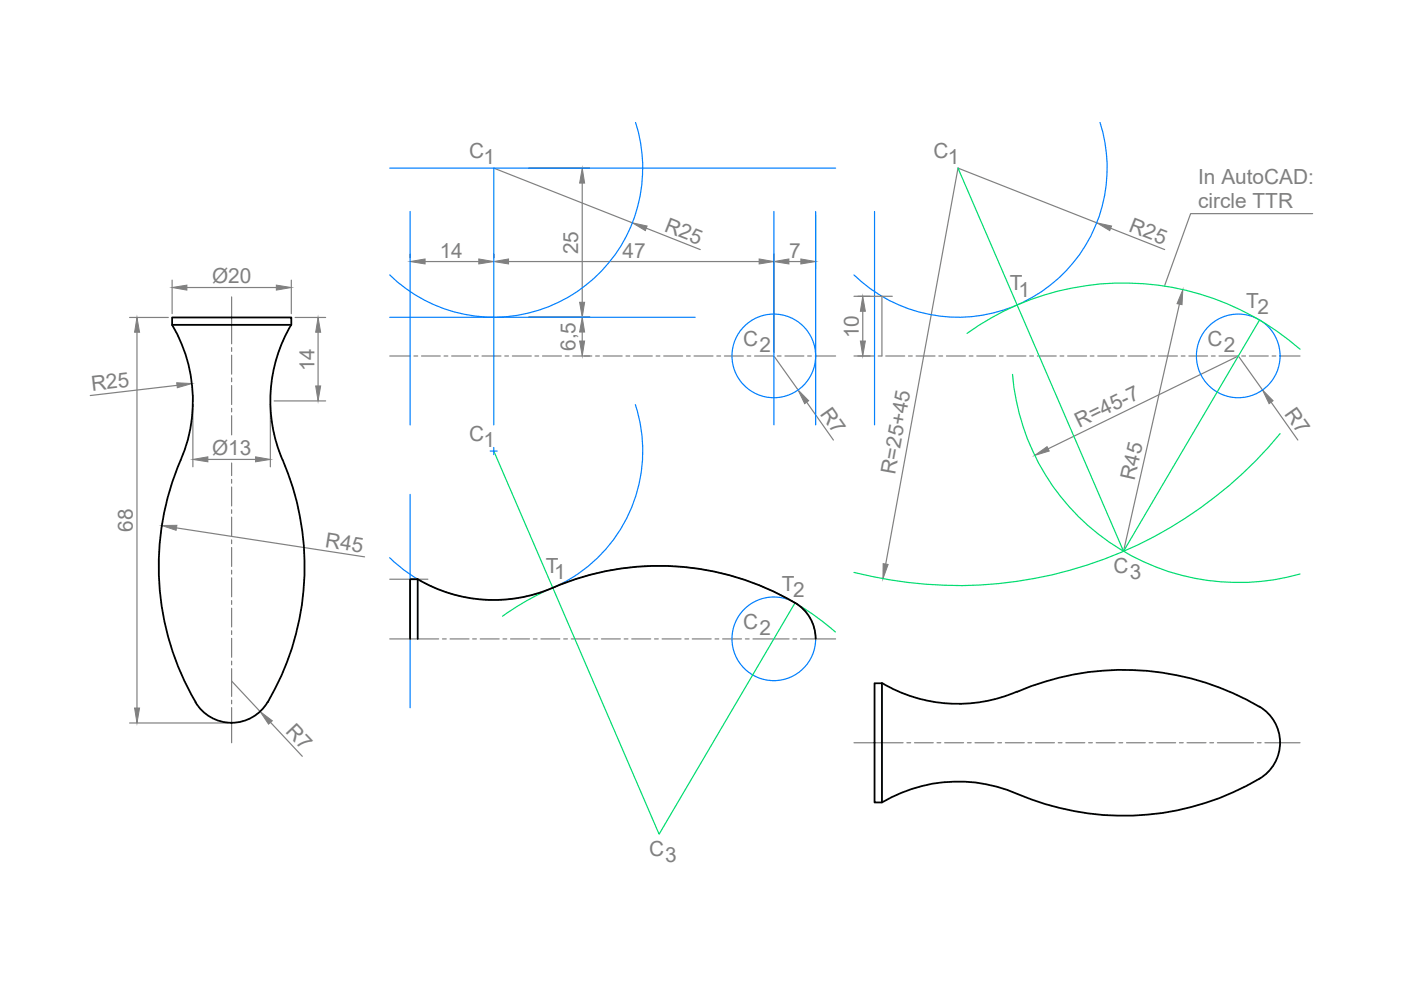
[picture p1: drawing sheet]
<svg xmlns="http://www.w3.org/2000/svg" width="297mm" height="210mm" viewBox="0 0 297 210" stroke-linecap="round" stroke-linejoin="round" font-family="sans-serif">
<!-- layer: dim -->
<g fill="none" stroke="#808080" stroke-width=".25">
<path d="M104.7 35.6l29.4 11.6M112.1 35.6h12.9M123.4 38.8v25.3M36.5 59.4v7.1M61.8 59.4v7.1M87 53.8v.9M90.1 55.5h11.4M104.7 53.8v.9M107.8 55.5h53.2M137 48.4l11.5 4.5M164.1 53.8v20.9M167.3 55.5h2.5"/>
<path d="M172.9 45.6v11.4M232.5 47.2l-29.4-11.6-15.3 84M235.5 48.4l11.4 4.5M278.3 45.3h-25.9l-5.5 15.4M27.5 67.3h8.2M29 70.4v79.7M39.6 61h19M62.6 67.3h6.4M67.4 70.4v11.4M112.1 67.3h12.9M123.4 70.4v1.9M123.8 75.5h1.2"/>
<path d="M164.1 75.5l5.1 7.2M181.9 75.5h2.6M181.9 62.8h2.6M182.9 66v6.3M250.1 64.5l-11.9 52.4M37.5 81.7l-18.4 2.2M40.9 85.8v13.2M44.1 97.4h10.1M57.3 85.8v13.2M58.1 85h10.9M171 85.3l5.7 8M267.7 82.7l-5.1-7.2-40.4 19.7"/>
<path d="M269.5 85.3l5.7 8M37.4 111.9l39.9 6.2M27.5 153.3h20.8M49.1 144.4l6.1 6.5M57.4 153.2l6.7 7.2"/>
</g>
<g fill="#808080" stroke="#808080" stroke-width=".21">
<path d="M134.1 47.2l3.1 .7-.4 1z"/>
<path d="M169.2 82.7l2.3 2.3-.9 .6z"/>
<path d="M267.7 82.7l2.2 2.3-.8 .6z"/>
<path d="M87 55.5l3.1-.6v1.1z"/>
<path d="M101.5 54.9l3.2 .6-3.2 .5z"/>
<path d="M104.7 55.5l3.1-.6v1.1z"/>
<path d="M161 54.9l3.1 .6-3.1 .5z"/>
<path d="M164.1 55.5l3.2-.6v1.1z"/>
<path d="M169.8 54.9l3.1 .6-3.1 .5z"/>
<path d="M122.9 72.3h1.1l-.6 3.2z"/>
<path d="M123.4 67.3l.6 3.1h-1.1z"/>
<path d="M122.9 64.1h1.1l-.6 3.2z"/>
<path d="M123.4 35.6l.6 3.2h-1.1z"/>
<path d="M232.5 47.2l3.2 .7-.4 1z"/>
<path d="M187.2 119.5l1.1 .2-1.1 3z"/>
<path d="M219.4 96.6l2.6-1.9 .5 .9z"/>
<path d="M250.8 61.4l-.2 3.2-1-.2z"/>
<path d="M182.4 72.3h1.1l-.6 3.2z"/>
<path d="M182.9 62.8l.6 3.2h-1.1z"/>
<path d="M36.5 61l3.1-.5v1z"/>
<path d="M58.6 60.5l3.2 .5-3.2 .5z"/>
<path d="M40.9 97.4l3.2-.5v1z"/>
<path d="M54.2 96.9l3.1 .5-3.1 .5z"/>
<path d="M66.9 81.8h1.1l-.6 3.2z"/>
<path d="M67.4 67.3l.6 3.1h-1.1z"/>
<path d="M28.5 150.1h1.1l-.6 3.2z"/>
<path d="M29 67.3l.6 3.1h-1.1z"/>
<path d="M55.2 150.9l2.5 1.9-.8 .7z"/>
<path d="M34.3 111.4h3.2l-.2 1z"/>
<path d="M37.5 81.2l3.2 .1-3.1 .9z"/>
</g>
<!-- layer: axis -->
<g fill="none" stroke="#808080" stroke-width=".25">
<path d="M49.1 62.9v10M49.1 73.7v.8M49.1 75.3v4M82.6 75.5h4.4M87.8 75.5h.8M89.4 75.5h3.9M94.1 75.5h.9M95.8 75.5h4M100.6 75.5h.8M102.2 75.5h4M107 75.5h.8M108.6 75.5h4"/>
<path d="M113.4 75.5h.8M115 75.5h4M119.8 75.5h.9M121.5 75.5h4M126.3 75.5h.8M127.9 75.5h4M132.7 75.5h.8M134.3 75.5h4M139.1 75.5h.8M140.7 75.5h4M145.5 75.5h.8M147.2 75.5h4"/>
<path d="M152 75.5h.8M153.6 75.5h4M158.4 75.5h.8M160 75.5h4M164.8 75.5h.8M166.4 75.5h4M171.2 75.5h.8M172.8 75.5h4.4M181.1 75.5h4.3M186.2 75.5h.8M187.8 75.5h4M192.6 75.5h.8"/>
<path d="M194.2 75.5h4M199.1 75.5h.8M200.7 75.5h4M205.5 75.5h.8M207.1 75.5h4M211.9 75.5h.8M213.5 75.5h4M218.3 75.5h.8M219.9 75.5h4M224.7 75.5h.9M226.4 75.5h4M231.1 75.5h.8"/>
<path d="M232.7 75.5h4.1M237.6 75.5h.8M239.2 75.5h4M244 75.5h.8M245.6 75.5h4M250.4 75.5h.8M252.1 75.5h3.9M256.8 75.5h.8M258.4 75.5h4.1M263.3 75.5h.8M264.9 75.5h4M269.7 75.5h.8"/>
<path d="M271.3 75.5h4.3M49.1 80.1v.8M49.1 81.7v4.1M49.1 86.6v.7M49.1 88.1v4.1M49.1 98.2v2.6M49.1 101.6v.8M49.1 103.3v4M49.1 108.1v.7M49.1 109.6v4.1M49.1 114.5v.8M49.1 116.1v4"/>
<path d="M49.1 120.9v.8M49.1 122.5v4M49.1 127.3v.8M49.1 128.9v4M49.1 133.7v.8M49.1 135.3v4.1M82.6 135.5h10.4M93.8 135.5h.8M95.4 135.5h4M100.2 135.5h.8M101.8 135.5h4M106.6 135.5h.8"/>
<path d="M108.2 135.5h4.1M113.1 135.5h.8M114.7 135.5h4M119.5 135.5h.8M121.1 135.5h4M125.9 135.5h.8M127.5 135.5h4M132.3 135.5h.8M133.9 135.5h4.1M138.8 135.5h.8M140.4 135.5h4M145.2 135.5h.8"/>
<path d="M146.8 135.5h4M151.6 135.5h.8M153.2 135.5h4M158 135.5h.8M159.6 135.5h7.7M168.1 135.5h.8M169.7 135.5h7.5M49.1 141.8v5.9M49.1 150v7.5M49.1 140.2v.8M49.1 148.5v.7M181.1 157.5h10.4"/>
<path d="M192.3 157.5h.8M193.9 157.5h4M198.7 157.5h.8M200.3 157.5h4M205.1 157.5h.8M206.7 157.5h4M211.5 157.5h.8M213.1 157.5h4.1M217.9 157.5h.8M219.5 157.5h4.1M224.4 157.5h.8M226 157.5h4"/>
<path d="M230.8 157.5h.8M232.4 157.5h4M237.2 157.5h.8M238.8 157.5h4M243.6 157.5h.8M245.2 157.5h4.1M250.1 157.5h.8M251.7 157.5h4M256.5 157.5h.8M258.1 157.5h7.7M266.6 157.5h.8M268.2 157.5h7.4"/>
</g>
<!-- layer: edit1 -->
<g fill="none" stroke="#007fff" stroke-width=".25">
<path d="M82.6 35.6h94.6M104.7 35.6v54.5M134.7 26a31.6 31.6 0 0 1-13.4 36.5 31.6 31.6 0 0 1-38.7-4.2M233.2 26a31.6 31.6 0 0 1-13.4 36.5 31.6 31.6 0 0 1-38.7-4.2M87 44.8v45.3M164.1 44.8v45.3M172.9 44.8v45.3M185.4 44.8v45.3M82.6 67.3h64.8M103.9 95.6h1.5M104.7 94.9v1.5M134.7 85.8a31.6 31.6 0 0 1-13.3 36.6 31.6 31.6 0 0 1-38.8-4.2"/>
<path d="M87 104.8v45.3"/>
<circle cx="164.1" cy="75.5" r="8.9"/>
<circle cx="262.5" cy="75.5" r="8.9"/>
<circle cx="164.1" cy="135.4" r="8.9"/>
</g>
<!-- layer: edit2 -->
<path d="M203.1 35.6l35.1 81.3 28.8-49M205 70.7a56.9 56.9 0 0 1 70.6 3.3M214.7 79.4a48.1 48.1 0 0 0 60.9 42.3M104.7 95.6l35 81.3 28.9-49.1M271.4 91.9a88.5 88.5 0 0 1-90.3 29.5M106.5 130.7a56.9 56.9 0 0 1 70.6 3.3" fill="none" stroke="#00dd6e" stroke-width=".25"/>
<!-- layer: 0 -->
<path d="M181.1 62.8h8.1M187 62.8v12.7M82.6 122.8h8.1M88.6 122.8v12.7" fill="none" stroke="#808080" stroke-width=".25"/>
<!-- layer: result -->
<path d="M36.5 67.3h25.3v1.6h-25.3zM36.5 68.9a31.8 31.8 0 0 1 1.8 28.6 56.9 56.9 0 0 0 3.2 51.4M61.7 68.9a31.6 31.6 0 0 0-1.8 28.6M59.9 97.5a57 57 0 0 1-3.1 51.4M87 135.5v-12.7h1.6v12.7M88.5 122.8a31.6 31.6 0 0 0 28.7 1.8 56.8 56.8 0 0 1 52.1 3.7 8.9 8.9 0 0 1 3.6 7.1M41.4 148.9a8.9 8.9 0 0 0 15.3 0M185.4 144.9h1.6v25.2h-1.6zM187 144.8a31.6 31.6 0 0 0 28.6 1.8M215.6 146.7a57.1 57.1 0 0 1 51.4 3.2M267 149.8a8.9 8.9 0 0 1 0 15.3 57.3 57.3 0 0 1-53.5 2.4 31.6 31.6 0 0 0-26.5 2.6" fill="none" stroke="#000" stroke-width=".38"/>
<g font-size="4.4" fill="#808080">
<text x="99.4" y="33.5">C</text>
<text x="102.5" y="34.8">1</text>
<text x="197.9" y="33.5">C</text>
<text x="201" y="34.8">1</text>
<text x="254" y="39">In AutoCAD:</text>
<text x="254" y="44.1">circle TTR</text>
<text x="122.6" y="53.9" transform="rotate(-90 122.6 53.9)">25</text>
<text x="140.7" y="48.9" transform="rotate(21 140.7 48.9)">R25</text>
<text x="239.1" y="48.9" transform="rotate(21 239.1 48.9)">R25</text>
<text x="93.2" y="54.7">14</text>
<text x="132" y="54.7">47</text>
<text x="167.3" y="54.7">7</text>
<text x="45" y="60.1">Ø20</text>
<text x="214.1" y="61.6">T</text>
<text x="215.9" y="62.9">1</text>
<text x="264.2" y="65.3">T</text>
<text x="182.1" y="71.8" transform="rotate(-90 182.1 71.8)">10</text>
<text x="266.6" y="66.6">2</text>
<text x="122" y="74.4" transform="rotate(-90 122 74.4)">6,5</text>
<text x="157.6" y="73.3">C</text>
<text x="161" y="74.6">2</text>
<text x="256" y="73.3">C</text>
<text x="259.5" y="74.6">2</text>
<text x="19.5" y="82.9" transform="rotate(-7 19.5 82.9)">R25</text>
<text x="66.7" y="78.7" transform="rotate(-90 66.7 78.7)">14</text>
<text x="173.7" y="87.8" transform="rotate(55 173.7 87.8)">R7</text>
<text x="272.2" y="87.8" transform="rotate(55 272.2 87.8)">R7</text>
<text x="99.4" y="93.5">C</text>
<text x="102.5" y="94.8">1</text>
<text x="228.8" y="90.7" transform="rotate(-26 228.8 90.7)">R=45-7</text>
<text x="45" y="96.5">Ø13</text>
<text x="189.8" y="100.8" transform="rotate(-80 189.8 100.8)">R=25+45</text>
<text x="240.5" y="102" transform="rotate(-77 240.5 102)">R45</text>
<text x="28.2" y="112.7" transform="rotate(-90 28.2 112.7)">68</text>
<text x="68.8" y="115.9" transform="rotate(9 68.8 115.9)">R45</text>
<text x="115.7" y="121.5">T</text>
<text x="117.5" y="122.9">1</text>
<text x="165.8" y="125.3">T</text>
<text x="236.1" y="121.5">C</text>
<text x="239.5" y="122.8">3</text>
<text x="168.1" y="126.6">2</text>
<text x="157.6" y="133.3">C</text>
<text x="161" y="134.6">2</text>
<text x="60.4" y="155.3" transform="rotate(47 60.4 155.3)">R7</text>
<text x="137.7" y="181.4">C</text>
<text x="141.1" y="182.8">3</text>
</g>
</svg>
